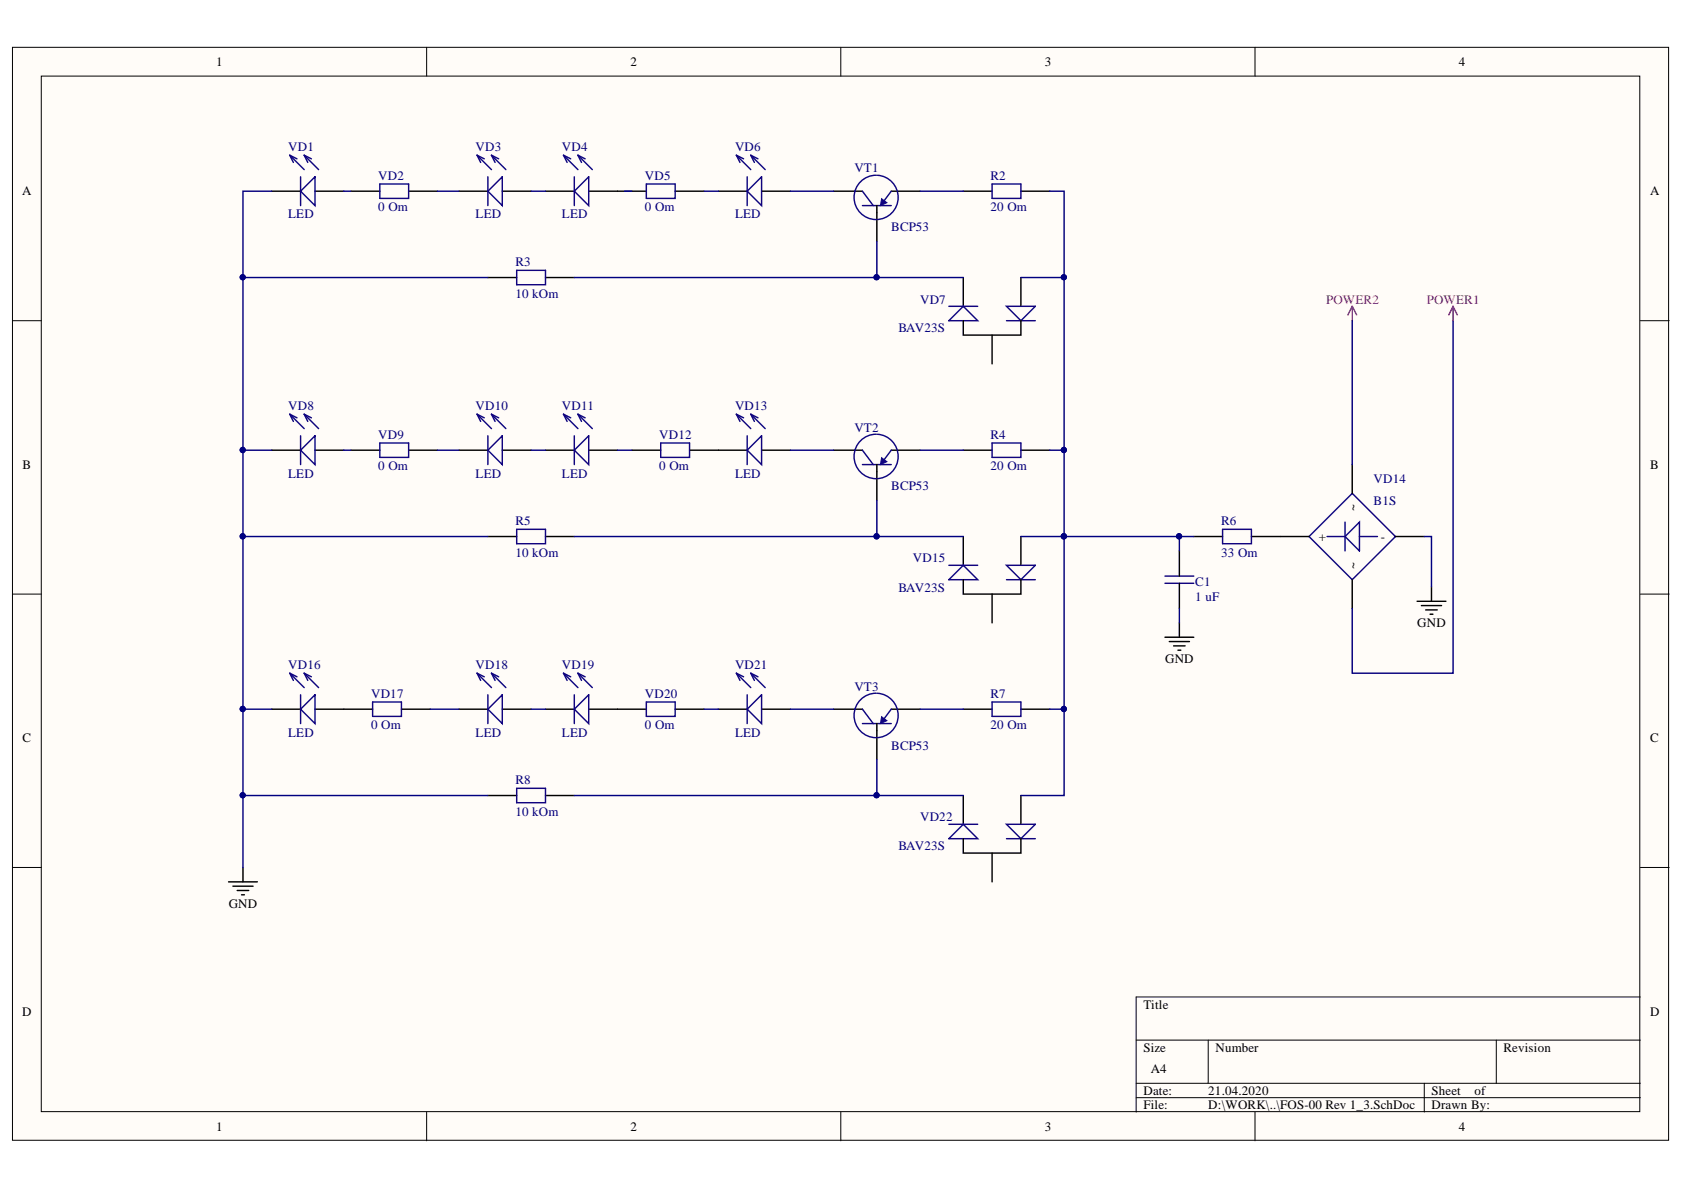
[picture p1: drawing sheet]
<svg xmlns="http://www.w3.org/2000/svg" width="297mm" height="210mm" viewBox="0 0 297 210" stroke-linecap="round" stroke-linejoin="round" font-family="sans-serif">
<g fill="#fffcf8" stroke="#000" stroke-width=".18">
<path d="M2.2 8.3h292.1v192.8h-292.1z"/>
<path d="M7.3 13.4h281.9v182.7h-281.9z"/>
</g>
<g fill="none" stroke="#000" stroke-width=".18">
<path d="M75.3 8.3v5.1M148.3 8.3v5.1M221.4 8.3v5.1M2.2 56.6h5.1M289.3 56.6h5.1M2.2 104.8h5.1M289.3 104.8h5.1M2.2 153h5.1M289.3 153h5.1M289.3 175.9h-88.9v20.3M75.3 196.2v5M148.3 196.2v5"/>
<path d="M200.4 183.5h88.9M200.4 191.1h88.9M200.4 193.6h88.9M213.1 183.5v7.6M221.4 196.2v5M251.2 191.1v5.1M263.9 183.5v7.6"/>
</g>
<path d="M81 33.7h5.1M88.6 33.7h5.1M147 33.7h5.1M154.7 37.5v5.1M157.2 33.7h5.1M169.9 33.7h5.1M180.1 33.7h5.1M169.9 56.6v2.5h10.2v-2.5M169.9 49v5M175 59.1v5.1M180.1 49v5" fill="none" stroke="#000" stroke-width=".25"/>
<g fill="none" stroke="#11037f" stroke-width=".25">
<path d="M84.1 27.4l2.6 2.5M84.1 27.4l1.3 .6M84.1 27.4l.7 1.3M86.1 33.7l2.5-2.5v5.1zM86.1 31.2v5.1M86.7 27.4l2.5 2.5M86.7 27.4l1.3 .6M86.7 27.4l.6 1.3M152.1 36.3h5.1M152.1 33.7l1.9 2.6M157.2 33.7l-1.6 2.2M175 32.5h5.1v2.5h-5.1z"/>
<path d="M167.4 56.6l2.5-2.6 2.6 2.6zM167.4 54h5.1M177.5 54h5.1l-2.5 2.6zM177.5 56.6h5.1"/>
</g>
<path d="M155.5 35l.9 .8-1.1 .5z" fill="#11037f"/>
<path d="M155.5 35l.9 .8-1.1 .5z" fill="none" stroke="#11037f" stroke-width=".18"/>
<g fill="none" stroke="#11037f" stroke-width=".25">
<path d="M51.1 27.4l2.6 2.5M51.1 27.4l1.3 .6M51.1 27.4l.7 1.3M53 33.7l2.6-2.5v5.1zM53 31.2v5.1M53.7 27.4l2.5 2.5M53.7 27.4l1.2 .6M53.7 27.4l.6 1.3M154.6 30.9a3.9 3.9 0 0 0-3.5 5.8 3.9 3.9 0 0 0 6.7 .2 3.9 3.9 0 0 0-3-6M91.1 47.7h5.1v2.5h-5.1zM152.1 79.4l1.9 2.5M157.2 79.4l-1.6 2.2"/>
<path d="M175 78.1h5.1v2.6h-5.1zM152.1 81.9h5.1M167.4 99.7h5.1M177.5 99.7h5.1l-2.5 2.6zM230.9 94.6l7.6-7.6 7.6 7.6-7.6 7.7zM234.1 94.6h3.1M237.2 94.6l2.6-2.5v5.1zM237.2 92.1v5.1M239.8 94.6h3.2M167.4 102.3l2.5-2.6 2.6 2.6zM177.5 102.3h5.1"/>
</g>
<g fill="none" stroke="#000" stroke-width=".25">
<path d="M47.9 33.7h5.1M55.6 33.7h5M154.7 36.3v1.2M86.1 49h5M96.2 49h5.1M147 79.4h5.1M157.2 79.4h5.1M169.9 79.4h5.1M180.1 79.4h5.1M154.7 83.2v5.1M169.9 94.6v5.1M180.1 94.6v5.1"/>
<path d="M225.8 94.6h5.1M238.5 81.9v5.1M246.1 94.6h5.1M169.9 102.3v2.5h10.2v-2.5M175 104.8v5.1M238.5 102.3v5"/>
</g>
<path d="M155.5 80.7l.9 .7-1.1 .5z" fill="#11037f"/>
<path d="M155.5 80.7l.9 .7-1.1 .5z" fill="none" stroke="#11037f" stroke-width=".18"/>
<path d="M154.6 76.6a3.9 3.9 0 0 0-3.5 5.8 3.9 3.9 0 0 0 6.7 .2 3.9 3.9 0 0 0-3-6M91.1 93.4h5.1v2.5h-5.1zM152.1 127.6h5.1M152.1 125.1l1.9 2.5M157.2 125.1l-1.6 2.2M175 123.8h5.1v2.6h-5.1zM167.4 147.9l2.5-2.5 2.6 2.5zM167.4 145.4h5.1M177.5 145.4h5.1l-2.5 2.5zM177.5 147.9h5.1" fill="none" stroke="#11037f" stroke-width=".25"/>
<path d="M86.1 94.6h5M96.2 94.6h5.1M154.7 81.9v1.3M147 125.1h5.1M154.7 128.9v5.1M157.2 125.1h5.1M169.9 125.1h5.1M180.1 125.1h5.1M169.9 147.9v2.6h10.2v-2.6M169.9 140.3v5.1M175 150.5v5M180.1 140.3v5.1" fill="none" stroke="#000" stroke-width=".25"/>
<path d="M155.5 126.4l.9 .7-1.1 .5z" fill="#11037f"/>
<path d="M155.5 126.4l.9 .7-1.1 .5z" fill="none" stroke="#11037f" stroke-width=".18"/>
<g fill="none" stroke="#11037f" stroke-width=".25">
<path d="M67 32.5h5.1v2.5h-5.1zM99.4 27.4l2.5 2.5M99.4 27.4l1.3 .6M99.4 27.4l.6 1.3M101.3 33.7l2.5-2.5v5.1zM101.3 31.2v5.1M101.9 27.4l2.6 2.5M101.9 27.4l1.3 .6M101.9 27.4l.7 1.3M114 32.5h5.1v2.5h-5.1zM129.9 27.4l2.5 2.5M129.9 27.4l1.3 .6"/>
<path d="M129.9 27.4l.6 1.3M131.8 33.7l2.5-2.5v5.1zM131.8 31.2v5.1M132.4 27.4l2.6 2.5M132.4 27.4l1.3 .6M132.4 27.4l.7 1.3M51.1 73.1l2.6 2.5M51.1 73.1l1.3 .6M51.1 73.1l.7 1.2M53 79.4l2.6-2.5v5zM53 76.9v5M53.7 73.1l2.5 2.5"/>
<path d="M53.7 73.1l1.2 .6M53.7 73.1l.6 1.2M67 78.1h5.1v2.6h-5.1zM84.1 73.1l2.6 2.5M84.1 73.1l1.3 .6M84.1 73.1l.7 1.2M86.1 79.4l2.5-2.5v5zM86.1 76.9v5M86.7 73.1l2.5 2.5M86.7 73.1l1.3 .6M86.7 73.1l.6 1.2M99.4 73.1l2.5 2.5"/>
<path d="M99.4 73.1l1.3 .6M99.4 73.1l.6 1.2M101.3 79.4l2.5-2.5v5zM101.3 76.9v5M101.9 73.1l2.6 2.5M101.9 73.1l1.3 .6M101.9 73.1l.7 1.2M116.5 78.1h5.1v2.6h-5.1zM129.9 73.1l2.5 2.5M129.9 73.1l1.3 .6M129.9 73.1l.6 1.2M131.8 79.4l2.5-2.5v5z"/>
<path d="M131.8 76.9v5M132.4 73.1l2.6 2.5M132.4 73.1l1.3 .6M132.4 73.1l.7 1.2M215.7 93.4h5v2.5h-5zM51.1 118.7l2.6 2.6M51.1 118.7l1.3 .7M51.1 118.7l.7 1.3M53.7 118.7l2.5 2.6M53.7 118.7l1.2 .7M53.7 118.7l.6 1.3M84.1 118.7l2.6 2.6"/>
<path d="M84.1 118.7l1.3 .7M84.1 118.7l.7 1.3M86.7 118.7l2.5 2.6M86.7 118.7l1.3 .7M86.7 118.7l.6 1.3M99.4 118.7l2.5 2.6M99.4 118.7l1.3 .7M99.4 118.7l.6 1.3M101.9 118.7l2.6 2.6M101.9 118.7l1.3 .7M101.9 118.7l.7 1.3M129.9 118.7l2.5 2.6"/>
<path d="M129.9 118.7l1.3 .7M129.9 118.7l.6 1.3M132.4 118.7l2.6 2.6M132.4 118.7l1.3 .7M132.4 118.7l.7 1.3M205.5 102.9h5.1M205.5 101.6h5.1M53 125.1l2.6-2.5v5zM53 122.6v5M65.7 123.8h5.1v2.6h-5.1zM86.1 125.1l2.5-2.5v5zM86.1 122.6v5"/>
<path d="M91.1 139.1h5.1v2.5h-5.1zM101.3 125.1l2.5-2.5v5zM101.3 122.6v5M114 123.8h5.1v2.6h-5.1zM131.8 125.1l2.5-2.5v5zM131.8 122.6v5M154.6 122.3a3.9 3.9 0 0 0-3.5 5.8 3.9 3.9 0 0 0 6.7 .2 3.9 3.9 0 0 0-3-6"/>
</g>
<g fill="none" stroke="#000" stroke-width=".25">
<path d="M61.9 33.7h5.1M72.1 33.7h5.1M96.2 33.7h5.1M103.8 33.7h10.2M119.1 33.7h5.1M126.7 33.7h5.1M134.3 33.7h5.1M47.9 79.4h5.1M55.6 79.4h5M61.9 79.4h5.1M72.1 79.4h5.1M81 79.4h5.1"/>
<path d="M88.6 79.4h5.1M96.2 79.4h5.1M103.8 79.4h5.1M111.5 79.4h5M121.6 79.4h10.2M134.3 79.4h5.1M208 97.2v4.4M210.6 94.6h5.1M220.7 94.6h5.1M205.5 112.4h5.1M206.2 113.2h3.6M207 113.9h2"/>
<path d="M207.8 114.7h.5M208 102.9v4.4M208 109.9v2.5M250 106.1h5M250.7 106.8h3.6M251.5 107.6h2M252.2 108.3h.6M252.5 103.5v2.6M47.9 125.1h5.1M55.6 125.1h10.1M70.8 125.1h5.1M81 125.1h5.1"/>
<path d="M88.6 125.1h5.1M96.2 125.1h5.1M103.8 125.1h10.2M119.1 125.1h5.1M126.7 125.1h5.1M134.3 125.1h5.1M154.7 127.6v1.3M40.3 155.5h5.1M41.1 156.3h3.5M41.8 157.1h2.1M42.6 157.8h.5M42.9 153v2.5"/>
<path d="M86.1 140.3h5M96.2 140.3h5.1"/>
</g>
<path d="M238.5 54l-.7 1.6M238.5 54l.8 1.6M238.5 54v2.6M256.3 54l-.8 1.6M256.3 54l.8 1.6M256.3 54v2.6" fill="none" stroke="#f00" stroke-width=".25"/>
<g fill="none" stroke="#000080" stroke-width=".25">
<path d="M47.9 33.7h-5v15.3h43.2M60.6 33.7h1.3M77.2 33.7h3.8M93.7 33.7h2.5M110.2 33.7h1.3M124.2 33.7h2.5M139.4 33.7h7.6M162.3 33.7h7.6M185.2 33.7h2.5v15.3h-7.6M42.9 49v104M101.3 49h53.4M154.7 42.6v6.4h15.2"/>
<path d="M187.7 49v76.1M238.5 56.6v25.3M256.3 56.6v62.1h-17.8v-11.4M42.9 79.4h5M60.6 79.4h1.3M77.2 79.4h3.8M93.7 79.4h2.5M108.9 79.4h2.6M139.4 79.4h7.6M162.3 79.4h7.6M185.2 79.4h2.5M42.9 94.6h43.2"/>
<path d="M101.3 94.6h53.4M154.7 88.3v6.3h15.2M180.1 94.6h30.5M208 94.6v2.6M251.2 94.6h1.3v8.9M208 107.3v2.6M42.9 125.1h5M75.9 125.1h5.1M93.7 125.1h2.5M124.2 125.1h2.5M139.4 125.1h7.6M154.7 134v6.3h15.2"/>
<path d="M162.3 125.1h7.6M185.2 125.1h2.5v15.2h-7.6M42.9 140.3h43.2M101.3 140.3h53.4"/>
</g>
<g fill="#000080" stroke="#000080" stroke-width=".18">
<circle cx="187.6" cy="48.9" r=".46"/>
<circle cx="154.6" cy="48.9" r=".46"/>
<circle cx="42.8" cy="48.9" r=".46"/>
<circle cx="154.6" cy="94.6" r=".46"/>
<circle cx="187.6" cy="125.1" r=".46"/>
<circle cx="154.6" cy="140.3" r=".46"/>
<circle cx="42.8" cy="140.3" r=".46"/>
<circle cx="42.8" cy="125.1" r=".46"/>
<circle cx="42.8" cy="94.6" r=".46"/>
<circle cx="42.8" cy="79.4" r=".46"/>
<circle cx="187.6" cy="94.6" r=".46"/>
<circle cx="187.6" cy="79.4" r=".46"/>
<circle cx="208" cy="94.6" r=".46"/>
</g>
<g font-size="2.3">
<text x="38.1" y="11.7">1</text>
<text x="111.2" y="11.7">2</text>
<text x="184.3" y="11.7">3</text>
<text x="257.3" y="11.7">4</text>
<text x="3.9" y="34.5">A</text>
<text x="291.1" y="34.5">A</text>
<text x="4" y="82.7">B</text>
<text x="291.1" y="82.7">B</text>
<text x="232.7" y="95.4">+</text>
<text x="239.3" y="90.1" transform="rotate(-90 239.3 90.1)">~</text>
<text x="243.6" y="95.4">-</text>
<text x="239.3" y="100.4" transform="rotate(-90 239.3 100.4)">~</text>
<text x="250" y="110.7">GND</text>
<text x="205.5" y="117">GND</text>
<text x="4" y="130.9">C</text>
<text x="291.1" y="130.9">C</text>
<text x="40.3" y="160.1">GND</text>
<text x="3.9" y="179.2">D</text>
<text x="201.7" y="177.9">Title</text>
<text x="291.1" y="179.2">D</text>
<text x="201.7" y="185.5">Size</text>
<text x="214.4" y="185.5">Number</text>
<text x="265.2" y="185.5">Revision</text>
<text x="203" y="189.3">A4</text>
<text x="201.7" y="193.1">Date:</text>
<text x="201.7" y="195.7">File:</text>
<text x="213.1" y="193.1">21.04.2020</text>
<text x="213.1" y="195.7">D:\WORK\..\FOS-00 Rev 1_3.SchDoc</text>
<text x="252.5" y="193.1">Sheet</text>
<text x="252.5" y="195.7">Drawn By:</text>
<text x="260.1" y="193.1">of</text>
<text x="38.1" y="199.5">1</text>
<text x="111.2" y="199.5">2</text>
<text x="184.3" y="199.5">3</text>
<text x="257.3" y="199.5">4</text>
</g>
<g font-size="2.3" fill="#000080">
<text x="50.8" y="26.6">VD1</text>
<text x="83.9" y="26.6">VD3</text>
<text x="99.1" y="26.6">VD4</text>
<text x="129.6" y="26.6">VD6</text>
<text x="66.7" y="31.7">VD2</text>
<text x="113.7" y="31.7">VD5</text>
<text x="150.7" y="30.4">VT1</text>
<text x="174.7" y="31.7">R2</text>
<text x="50.8" y="38.5">LED</text>
<text x="66.7" y="37.3">0 Om</text>
<text x="83.9" y="38.5">LED</text>
<text x="99.1" y="38.5">LED</text>
<text x="113.7" y="37.3">0 Om</text>
<text x="129.6" y="38.5">LED</text>
<text x="157.2" y="40.8">BCP53</text>
<text x="174.7" y="37.3">20 Om</text>
<text x="90.9" y="47">R3</text>
<text x="90.9" y="52.5">10 kOm</text>
<text x="162.3" y="53.6">VD7</text>
<text x="158.5" y="58.6">BAV23S</text>
<text x="50.8" y="72.3">VD8</text>
<text x="66.7" y="77.4">VD9</text>
<text x="83.9" y="72.3">VD10</text>
<text x="99.1" y="72.3">VD11</text>
<text x="116.3" y="77.4">VD12</text>
<text x="129.6" y="72.3">VD13</text>
<text x="150.7" y="76.1">VT2</text>
<text x="174.7" y="77.4">R4</text>
<text x="66.7" y="83">0 Om</text>
<text x="116.3" y="83">0 Om</text>
<text x="174.7" y="83">20 Om</text>
<text x="50.8" y="84.2">LED</text>
<text x="83.9" y="84.2">LED</text>
<text x="99.1" y="84.2">LED</text>
<text x="129.6" y="84.2">LED</text>
<text x="157.2" y="86.5">BCP53</text>
<text x="242.3" y="89">B1S</text>
<text x="242.3" y="85.2">VD14</text>
<text x="90.9" y="92.6">R5</text>
<text x="215.4" y="92.6">R6</text>
<text x="90.9" y="98.2">10 kOm</text>
<text x="161" y="99.2">VD15</text>
<text x="215.4" y="98.2">33 Om</text>
<text x="158.5" y="104.3">BAV23S</text>
<text x="210.8" y="105.9">1 uF</text>
<text x="210.8" y="103.4">C1</text>
<text x="50.8" y="118">VD16</text>
<text x="83.9" y="118">VD18</text>
<text x="99.1" y="118">VD19</text>
<text x="129.6" y="118">VD21</text>
<text x="65.5" y="123.1">VD17</text>
<text x="113.7" y="123.1">VD20</text>
<text x="150.7" y="121.8">VT3</text>
<text x="174.7" y="123.1">R7</text>
<text x="50.8" y="129.9">LED</text>
<text x="65.5" y="128.7">0 Om</text>
<text x="83.9" y="129.9">LED</text>
<text x="99.1" y="129.9">LED</text>
<text x="113.7" y="128.7">0 Om</text>
<text x="129.6" y="129.9">LED</text>
<text x="174.7" y="128.7">20 Om</text>
<text x="157.2" y="132.2">BCP53</text>
<text x="90.9" y="143.9">10 kOm</text>
<text x="90.9" y="138.3">R8</text>
<text x="158.5" y="150">BAV23S</text>
<text x="162.3" y="144.9">VD22</text>
</g>
<g font-size="2.3" fill="#f00">
<text x="233.9" y="53.6">POWER2</text>
<text x="251.7" y="53.6">POWER1</text>
</g>
</svg>
